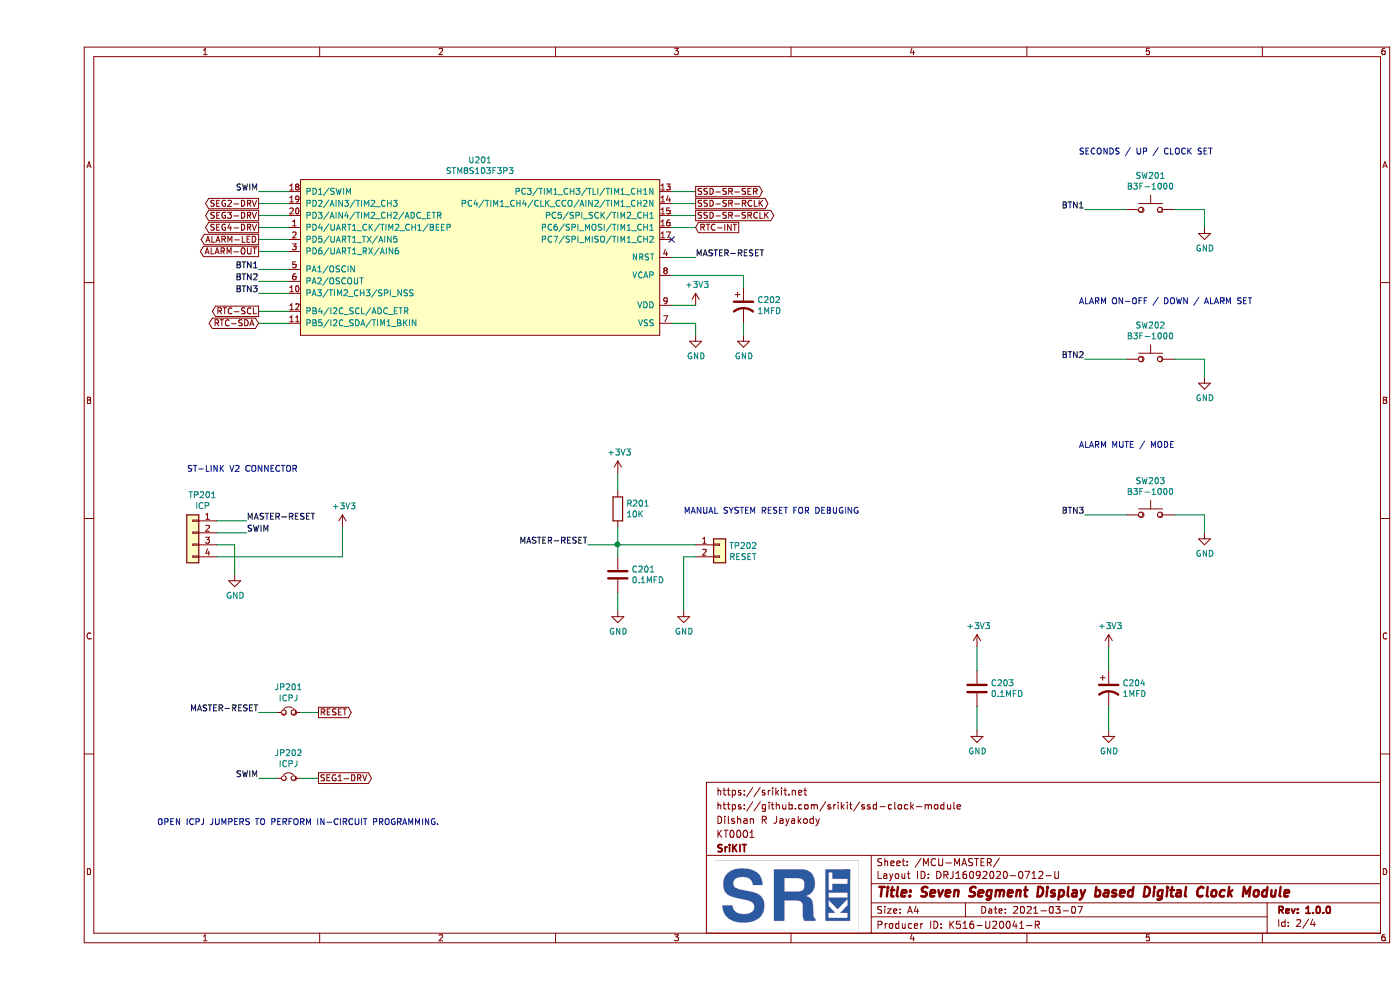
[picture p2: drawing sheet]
EESchema Schematic File Version 4
EELAYER 30 0
EELAYER END
$Descr A4 11693 8268
encoding utf-8
Sheet 2 4
Title "Seven Segment Display based Digital Clock Module"
Date "2021-03-07"
Rev "1.0.0"
Comp "SriKIT"
Comment1 "KT0001"
Comment2 "Dilshan R Jayakody"
Comment3 "https://github.com/srikit/ssd-clock-module"
Comment4 "https://srikit.net"
$EndDescr
$Comp
L ssd-clock-module:STM8S103F3P3 U201
U 1 1
P 2200 1500
F 0 "U201" H 3700 1665 50  0000 C CNN
F 1 "STM8S103F3P3" H 3700 1574 50  0000 C CNN
F 2 "Package_SO:TSSOP-20_4.4x6.5mm_P0.65mm" H 4350 150 50  0001 C CNN
F 3 "https://www.st.com/resource/en/datasheet/stm8s103f3.pdf" H 2950 1050 50  0001 C CNN
	1    2200 1500
	1    0    0    -1  
$EndComp
Wire Wire Line
	5300 2150 5500 2150
$Comp
L Device:R R201
U 1 1
P 4850 4250
F 0 "R201" H 4920 4296 50  0000 L CNN
F 1 "10K" H 4920 4205 50  0000 L CNN
F 2 "Resistor_SMD:R_0805_2012Metric_Pad1.15x1.40mm_HandSolder" V 4780 4250 50  0001 C CNN
F 3 "~" H 4850 4250 50  0001 C CNN
	1    4850 4250
	1    0    0    -1  
$EndComp
$Comp
L Device:C C201
U 1 1
P 4850 4800
F 0 "C201" H 4965 4846 50  0000 L CNN
F 1 "0.1MFD" H 4965 4755 50  0000 L CNN
F 2 "Capacitor_SMD:C_0805_2012Metric_Pad1.15x1.40mm_HandSolder" H 4888 4650 50  0001 C CNN
F 3 "~" H 4850 4800 50  0001 C CNN
	1    4850 4800
	1    0    0    -1  
$EndComp
$Comp
L power:+3V3 #PWR0203
U 1 1
P 4850 3950
F 0 "#PWR0203" H 4850 3800 50  0001 C CNN
F 1 "+3V3" H 4865 4123 50  0000 C CNN
F 2 "" H 4850 3950 50  0001 C CNN
F 3 "" H 4850 3950 50  0001 C CNN
	1    4850 3950
	1    0    0    -1  
$EndComp
$Comp
L power:GND #PWR0204
U 1 1
P 4850 5100
F 0 "#PWR0204" H 4850 4850 50  0001 C CNN
F 1 "GND" H 4855 4927 50  0000 C CNN
F 2 "" H 4850 5100 50  0001 C CNN
F 3 "" H 4850 5100 50  0001 C CNN
	1    4850 5100
	1    0    0    -1  
$EndComp
Wire Wire Line
	4850 3950 4850 4100
Wire Wire Line
	4850 4950 4850 5100
Wire Wire Line
	4850 4400 4850 4550
Wire Wire Line
	4600 4550 4850 4550
Connection ~ 4850 4550
Wire Wire Line
	4850 4550 4850 4650
$Comp
L Connector_Generic:Conn_01x02 TP202
U 1 1
P 5700 4550
F 0 "TP202" H 5780 4542 50  0000 L CNN
F 1 "RESET" H 5780 4451 50  0000 L CNN
F 2 "ssd-clock-module-footprint:TestPoint-1.5mmx2" H 5700 4550 50  0001 C CNN
F 3 "~" H 5700 4550 50  0001 C CNN
	1    5700 4550
	1    0    0    -1  
$EndComp
$Comp
L power:GND #PWR0205
U 1 1
P 5400 5100
F 0 "#PWR0205" H 5400 4850 50  0001 C CNN
F 1 "GND" H 5405 4927 50  0000 C CNN
F 2 "" H 5400 5100 50  0001 C CNN
F 3 "" H 5400 5100 50  0001 C CNN
	1    5400 5100
	1    0    0    -1  
$EndComp
Wire Wire Line
	4850 4550 5500 4550
Wire Wire Line
	5500 4650 5400 4650
Wire Wire Line
	5400 4650 5400 5100
$Comp
L Device:CP1 C202
U 1 1
P 5900 2550
F 0 "C202" H 6015 2596 50  0000 L CNN
F 1 "1MFD" H 6015 2505 50  0000 L CNN
F 2 "Capacitor_SMD:C_0805_2012Metric_Pad1.15x1.40mm_HandSolder" H 5900 2550 50  0001 C CNN
F 3 "~" H 5900 2550 50  0001 C CNN
	1    5900 2550
	1    0    0    -1  
$EndComp
$Comp
L power:GND #PWR0208
U 1 1
P 5900 2800
F 0 "#PWR0208" H 5900 2550 50  0001 C CNN
F 1 "GND" H 5905 2627 50  0000 C CNN
F 2 "" H 5900 2800 50  0001 C CNN
F 3 "" H 5900 2800 50  0001 C CNN
	1    5900 2800
	1    0    0    -1  
$EndComp
$Comp
L power:+3V3 #PWR0206
U 1 1
P 5500 2550
F 0 "#PWR0206" H 5500 2400 50  0001 C CNN
F 1 "+3V3" H 5515 2723 50  0000 C CNN
F 2 "" H 5500 2550 50  0001 C CNN
F 3 "" H 5500 2550 50  0001 C CNN
	1    5500 2550
	1    0    0    -1  
$EndComp
Wire Wire Line
	5300 2550 5500 2550
Wire Wire Line
	5900 2300 5900 2400
Wire Wire Line
	5900 2700 5900 2800
$Comp
L power:GND #PWR0207
U 1 1
P 5500 2800
F 0 "#PWR0207" H 5500 2550 50  0001 C CNN
F 1 "GND" H 5505 2627 50  0000 C CNN
F 2 "" H 5500 2800 50  0001 C CNN
F 3 "" H 5500 2800 50  0001 C CNN
	1    5500 2800
	1    0    0    -1  
$EndComp
Wire Wire Line
	5500 2700 5500 2800
Wire Wire Line
	5300 2700 5500 2700
Wire Wire Line
	5300 2300 5900 2300
Text GLabel 1850 1700 0    50   Output ~ 0
SEG2-DRV
Text GLabel 1850 1800 0    50   Output ~ 0
SEG3-DRV
Text GLabel 1850 1900 0    50   Output ~ 0
SEG4-DRV
Wire Wire Line
	2100 1700 1850 1700
Wire Wire Line
	1850 1800 2100 1800
Wire Wire Line
	2100 1900 1850 1900
Text GLabel 1850 2000 0    50   Output ~ 0
ALARM-LED
Text GLabel 1850 2100 0    50   Output ~ 0
ALARM-OUT
Wire Wire Line
	1850 2000 2100 2000
Wire Wire Line
	2100 2100 1850 2100
Wire Wire Line
	2100 2250 1850 2250
Wire Wire Line
	1850 2350 2100 2350
Wire Wire Line
	2100 2450 1850 2450
Text GLabel 1850 2600 0    50   Output ~ 0
RTC-SCL
Text GLabel 1850 2700 0    50   BiDi ~ 0
RTC-SDA
Wire Wire Line
	1850 2600 2100 2600
Wire Wire Line
	2100 2700 1850 2700
NoConn ~ 5300 2000
Text GLabel 5500 1900 2    50   Input ~ 0
RTC-INT
Wire Wire Line
	5300 1900 5500 1900
Text GLabel 5500 1800 2    50   Output ~ 0
SSD-SR-SRCLK
Text GLabel 5500 1700 2    50   Output ~ 0
SSD-SR-RCLK
Text GLabel 5500 1600 2    50   Output ~ 0
SSD-SR-SER
Wire Wire Line
	5300 1800 5500 1800
Wire Wire Line
	5500 1700 5300 1700
Wire Wire Line
	5300 1600 5500 1600
$Comp
L Connector_Generic:Conn_01x04 TP201
U 1 1
P 1300 4450
F 0 "TP201" H 1218 4767 50  0000 C CNN
F 1 "ICP" H 1218 4676 50  0000 C CNN
F 2 "ssd-clock-module-footprint:pogo-2.54mmx4" H 1300 4450 50  0001 C CNN
F 3 "~" H 1300 4450 50  0001 C CNN
	1    1300 4450
	-1   0    0    -1  
$EndComp
$Comp
L Device:Jumper_NC_Small JP201
U 1 1
P 2100 5950
F 0 "JP201" H 2100 6162 50  0000 C CNN
F 1 "ICPJ" H 2100 6071 50  0000 C CNN
F 2 "Jumper:SolderJumper-2_P1.3mm_Bridged_Pad1.0x1.5mm" H 2100 5950 50  0001 C CNN
F 3 "~" H 2100 5950 50  0001 C CNN
	1    2100 5950
	1    0    0    -1  
$EndComp
$Comp
L Device:Jumper_NC_Small JP202
U 1 1
P 2100 6500
F 0 "JP202" H 2100 6712 50  0000 C CNN
F 1 "ICPJ" H 2100 6621 50  0000 C CNN
F 2 "Jumper:SolderJumper-2_P1.3mm_Bridged_Pad1.0x1.5mm" H 2100 6500 50  0001 C CNN
F 3 "~" H 2100 6500 50  0001 C CNN
	1    2100 6500
	1    0    0    -1  
$EndComp
Wire Wire Line
	1500 4350 1750 4350
Wire Wire Line
	1500 4450 1750 4450
Text GLabel 2350 6500 2    50   Output ~ 0
SEG1-DRV
$Comp
L power:GND #PWR0201
U 1 1
P 1650 4800
F 0 "#PWR0201" H 1650 4550 50  0001 C CNN
F 1 "GND" H 1655 4627 50  0000 C CNN
F 2 "" H 1650 4800 50  0001 C CNN
F 3 "" H 1650 4800 50  0001 C CNN
	1    1650 4800
	1    0    0    -1  
$EndComp
$Comp
L power:+3V3 #PWR0202
U 1 1
P 2550 4400
F 0 "#PWR0202" H 2550 4250 50  0001 C CNN
F 1 "+3V3" H 2565 4573 50  0000 C CNN
F 2 "" H 2550 4400 50  0001 C CNN
F 3 "" H 2550 4400 50  0001 C CNN
	1    2550 4400
	1    0    0    -1  
$EndComp
Wire Wire Line
	2550 4400 2550 4650
Wire Wire Line
	1500 4550 1650 4550
Wire Wire Line
	1650 4550 1650 4800
Wire Wire Line
	1500 4650 2550 4650
Text GLabel 2350 5950 2    50   Output ~ 0
RESET
Wire Wire Line
	1850 5950 2000 5950
Wire Wire Line
	2200 5950 2350 5950
Text Notes 1000 6900 0    50   ~ 0
OPEN ICPJ JUMPERS TO PERFORM IN-CIRCUIT PROGRAMMING.
Wire Wire Line
	1850 1600 2100 1600
Wire Wire Line
	1850 6500 2000 6500
Wire Wire Line
	2200 6500 2350 6500
$Comp
L Switch:SW_Push SW201
U 1 1
P 9300 1750
F 0 "SW201" H 9300 2035 50  0000 C CNN
F 1 "B3F-1000" H 9300 1944 50  0000 C CNN
F 2 "Button_Switch_THT:SW_PUSH_6mm" H 9300 1950 50  0001 C CNN
F 3 "~" H 9300 1950 50  0001 C CNN
	1    9300 1750
	1    0    0    -1  
$EndComp
$Comp
L power:GND #PWR0213
U 1 1
P 9750 1900
F 0 "#PWR0213" H 9750 1650 50  0001 C CNN
F 1 "GND" H 9755 1727 50  0000 C CNN
F 2 "" H 9750 1900 50  0001 C CNN
F 3 "" H 9750 1900 50  0001 C CNN
	1    9750 1900
	1    0    0    -1  
$EndComp
Wire Wire Line
	9500 1750 9750 1750
Wire Wire Line
	9750 1750 9750 1900
Wire Wire Line
	8750 1750 9100 1750
$Comp
L Switch:SW_Push SW202
U 1 1
P 9300 3000
F 0 "SW202" H 9300 3285 50  0000 C CNN
F 1 "B3F-1000" H 9300 3194 50  0000 C CNN
F 2 "Button_Switch_THT:SW_PUSH_6mm" H 9300 3200 50  0001 C CNN
F 3 "~" H 9300 3200 50  0001 C CNN
	1    9300 3000
	1    0    0    -1  
$EndComp
$Comp
L power:GND #PWR0214
U 1 1
P 9750 3150
F 0 "#PWR0214" H 9750 2900 50  0001 C CNN
F 1 "GND" H 9755 2977 50  0000 C CNN
F 2 "" H 9750 3150 50  0001 C CNN
F 3 "" H 9750 3150 50  0001 C CNN
	1    9750 3150
	1    0    0    -1  
$EndComp
Wire Wire Line
	9500 3000 9750 3000
Wire Wire Line
	9750 3000 9750 3150
Wire Wire Line
	8750 3000 9100 3000
$Comp
L Switch:SW_Push SW203
U 1 1
P 9300 4300
F 0 "SW203" H 9300 4585 50  0000 C CNN
F 1 "B3F-1000" H 9300 4494 50  0000 C CNN
F 2 "Button_Switch_THT:SW_PUSH_6mm" H 9300 4500 50  0001 C CNN
F 3 "~" H 9300 4500 50  0001 C CNN
	1    9300 4300
	1    0    0    -1  
$EndComp
$Comp
L power:GND #PWR0215
U 1 1
P 9750 4450
F 0 "#PWR0215" H 9750 4200 50  0001 C CNN
F 1 "GND" H 9755 4277 50  0000 C CNN
F 2 "" H 9750 4450 50  0001 C CNN
F 3 "" H 9750 4450 50  0001 C CNN
	1    9750 4450
	1    0    0    -1  
$EndComp
Wire Wire Line
	9500 4300 9750 4300
Wire Wire Line
	9750 4300 9750 4450
Wire Wire Line
	8750 4300 9100 4300
Text Notes 1250 3950 0    50   ~ 0
ST-LINK V2 CONNECTOR
Text Notes 5400 4300 0    50   ~ 0
MANUAL SYSTEM RESET FOR DEBUGING
Text Notes 8700 1300 0    50   ~ 0
SECONDS / UP / CLOCK SET
Text Notes 8700 2550 0    50   ~ 0
ALARM ON-OFF / DOWN / ALARM SET
Text Notes 8700 3750 0    50   ~ 0
ALARM MUTE / MODE
$Comp
L Device:C C203
U 1 1
P 7850 5750
F 0 "C203" H 7965 5796 50  0000 L CNN
F 1 "0.1MFD" H 7965 5705 50  0000 L CNN
F 2 "Capacitor_SMD:C_0805_2012Metric_Pad1.15x1.40mm_HandSolder" H 7888 5600 50  0001 C CNN
F 3 "~" H 7850 5750 50  0001 C CNN
	1    7850 5750
	1    0    0    -1  
$EndComp
$Comp
L power:+3V3 #PWR0209
U 1 1
P 7850 5400
F 0 "#PWR0209" H 7850 5250 50  0001 C CNN
F 1 "+3V3" H 7865 5573 50  0000 C CNN
F 2 "" H 7850 5400 50  0001 C CNN
F 3 "" H 7850 5400 50  0001 C CNN
	1    7850 5400
	1    0    0    -1  
$EndComp
$Comp
L power:GND #PWR0210
U 1 1
P 7850 6100
F 0 "#PWR0210" H 7850 5850 50  0001 C CNN
F 1 "GND" H 7855 5927 50  0000 C CNN
F 2 "" H 7850 6100 50  0001 C CNN
F 3 "" H 7850 6100 50  0001 C CNN
	1    7850 6100
	1    0    0    -1  
$EndComp
$Comp
L Device:CP1 C204
U 1 1
P 8950 5750
F 0 "C204" H 9065 5796 50  0000 L CNN
F 1 "1MFD" H 9065 5705 50  0000 L CNN
F 2 "Capacitor_THT:CP_Radial_D5.0mm_P2.50mm" H 8950 5750 50  0001 C CNN
F 3 "~" H 8950 5750 50  0001 C CNN
	1    8950 5750
	1    0    0    -1  
$EndComp
$Comp
L power:+3V3 #PWR0211
U 1 1
P 8950 5400
F 0 "#PWR0211" H 8950 5250 50  0001 C CNN
F 1 "+3V3" H 8965 5573 50  0000 C CNN
F 2 "" H 8950 5400 50  0001 C CNN
F 3 "" H 8950 5400 50  0001 C CNN
	1    8950 5400
	1    0    0    -1  
$EndComp
$Comp
L power:GND #PWR0212
U 1 1
P 8950 6100
F 0 "#PWR0212" H 8950 5850 50  0001 C CNN
F 1 "GND" H 8955 5927 50  0000 C CNN
F 2 "" H 8950 6100 50  0001 C CNN
F 3 "" H 8950 6100 50  0001 C CNN
	1    8950 6100
	1    0    0    -1  
$EndComp
Wire Wire Line
	7850 5600 7850 5400
Wire Wire Line
	7850 5900 7850 6100
Wire Wire Line
	8950 5400 8950 5600
Wire Wire Line
	8950 5900 8950 6100
Text Label 1850 1600 2    50   ~ 0
SWIM
Text Label 1750 4450 0    50   ~ 0
SWIM
Text Label 5500 2150 0    50   ~ 0
MASTER-RESET
Text Label 1750 4350 0    50   ~ 0
MASTER-RESET
Text Label 1850 5950 2    50   ~ 0
MASTER-RESET
Text Label 1850 6500 2    50   ~ 0
SWIM
Text Label 4600 4550 2    50   ~ 0
MASTER-RESET
Text Label 1850 2250 2    50   ~ 0
BTN1
Text Label 1850 2350 2    50   ~ 0
BTN2
Text Label 1850 2450 2    50   ~ 0
BTN3
Text Label 8750 1750 2    50   ~ 0
BTN1
Text Label 8750 3000 2    50   ~ 0
BTN2
Text Label 8750 4300 2    50   ~ 0
BTN3
$EndSCHEMATC
